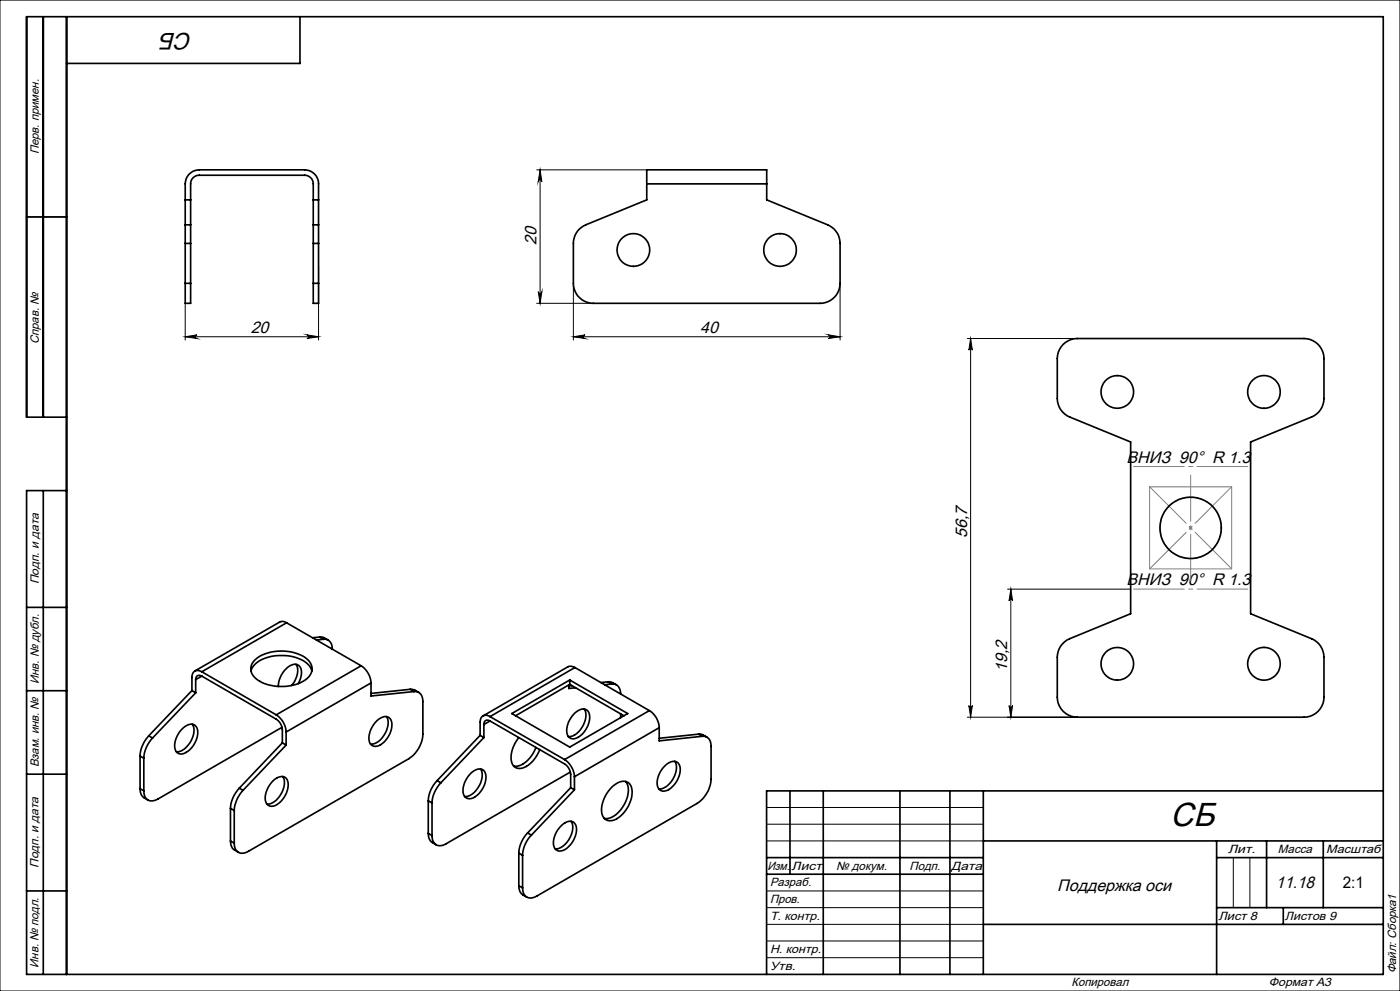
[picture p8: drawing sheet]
<svg xmlns="http://www.w3.org/2000/svg" width="420mm" height="297mm" viewBox="0 0 420 297" stroke-linecap="round" stroke-linejoin="round" font-family="sans-serif">
<g fill="none" stroke="#808080" stroke-width=".3">
<path d="M344.9 145.9h24.6v24.6h-24.6zM356.7 158.2h1M356.8 157.8l.7 .8M357.2 157.7v1M357.5 157.8l-.7 .8"/>
<circle cx="357.2" cy="158.2" r="9.2"/>
</g>
<g fill="none" stroke="#000" stroke-width=".3">
<path d="M0 0h420v297h-420zM161 50.9h33M162 50.9v40M162 50.9l.6 3.5a.55 .55 0 0 0-.6-.5 .55 .55 0 0 0-.5 .5zM8 65h12M95.6 79.8v22.1M55.6 90.9v11M161 90.9h17M161.5 87.4a.55 .55 0 0 0 .5 .5 .55 .55 0 0 0 .6-.5l-.6 3.5zM172 84.9v17M252 84.9v17M55.6 100.9l3.5-.5a.55 .55 0 0 0-.5 .5 .55 .55 0 0 0 .5 .6z"/>
<path d="M55.6 100.9h40M92.1 100.4l3.5 .5-3.5 .6a.55 .55 0 0 0 .5-.6 .55 .55 0 0 0-.5-.5zM172 100.9l3.5-.5a.55 .55 0 0 0-.5 .5 .55 .55 0 0 0 .5 .6zM172 100.9h80M248.5 100.4l3.5 .5-3.5 .6a.55 .55 0 0 0 .5-.6 .55 .55 0 0 0-.5-.5zM290.2 101.5h33M291.2 101.5l.5 3.4a.53 .53 0 0 0-.5-.5 .53 .53 0 0 0-.5 .5zM291.2 101.5v113.4M302.3 176.6h36.9M303.2 176.6l.6 3.5a.53 .53 0 0 0-.6-.5 .53 .53 0 0 0-.5 .5zM303.2 176.6v38.3M290.2 214.9h33"/>
<path d="M290.7 211.5a.53 .53 0 0 0 .5 .5 .53 .53 0 0 0 .5-.5l-.5 3.4zM302.7 211.5a.53 .53 0 0 0 .5 .5 .53 .53 0 0 0 .6-.5l-.6 3.4zM230 242h65M230 247h65M230 252h65M370 257v15M375 257v15M230 267h65M230 272h65M230 277h65M230 282h65M230 287h65"/>
</g>
<g fill="none" stroke="#000" stroke-width=".5">
<path d="M13 5v120M20 5v287M90 5v14h-70M55.6 59.9h1.6M94 59.9h1.6M194 55.1v4.8l-18.2 7.5a6 6 0 0 0-3.8 5.6v11.9a6 6 0 0 0 6 6h68a6 6 0 0 0 6-6v-11.9a6 6 0 0 0-3.7-5.6l-18.3-7.5v-4.8M194 55.1v-4.2h36v4.2M194 55.1h36M8 65h12M55.6 67.4v5.6M55.6 67.4v-12.3a4.2 4.2 0 0 1 4.2-4.2h31.6a4.2 4.2 0 0 1 4.2 4.2v12.3M55.6 73h1.6"/>
<path d="M55.6 67.4h1.6M55.6 73v11.9M57.2 67.4v5.6M57.2 67.4v-12.3a2.53 2.53 0 0 1 2.6-2.6h31.6a2.59 2.59 0 0 1 2.6 2.6v12.3M57.2 73v11.9M94 67.4v5.6M94 73v11.9M94 73h1.6M94 67.4h1.6M95.6 67.4v5.6M95.6 73v11.9M55.6 84.9v6h1.6v-6"/>
<path d="M55.6 84.9h1.6M94 84.9v6h1.6v-6M94 84.9h1.6M318.9 103.2a6.1 6.1 0 0 1 4.3-1.7h68a6 6 0 0 1 6 6v11.9a6 6 0 0 1-3.7 5.6l-18.3 7.5v51.4l18.3 7.5a6 6 0 0 1 3.7 5.6v11.9a6 6 0 0 1-6 6h-68a6 6 0 0 1-6-6v-11.9a6 6 0 0 1 3.7-5.6l18.3-7.5v-51.4l-18.3-7.5a6 6 0 0 1-3.7-5.6v-11.9a5.9 5.9 0 0 1 1.7-4.3zM20 125h-12v-120h407v287h-407v-145h12M13 147v145M8 182h12M76.2 198a13.2 13.2 0 0 1 14-1.7 4.3 4.3 0 0 1 3.1 5.5 9.5 9.5 0 0 1-8.4 3.9 10.8 10.8 0 0 1-9.1-3.4 3.4 3.4 0 0 1 .4-4.3zM86 186.7l-.9-.4-1.2 .1-25.5 14.7M86 186.7l-25.5 14.6M86 186.7l22.3 12.8M88.8 199.1a5.8 5.8 0 0 1-1.3 6.4"/>
<path d="M95.9 190.9l1 .1 1.6 .8M95.9 190.9l1.1 .7M95.9 190.9l-2.1 .2M97 191.6a2.48 2.48 0 0 1 2.7 3M97 191.6l-2.1 .2M108.3 199.5a6.7 6.7 0 0 1 3 5.2M108.3 199.5l-25.4 14.7M8 207h12M54.4 218.7a3.4 3.4 0 0 1 4.1-1.3 4.3 4.3 0 0 1 0 5.2 5.3 5.3 0 0 1-4.5 3.4 2.39 2.39 0 0 1-1.6-3.1l.8-2.5zM57.6 207l1.1 .6M57.6 207l-13 13.5M57.7 217.1a6 6 0 0 1-2 7l-1.5 1-1.3 .2"/>
<path d="M58.7 203.7v3.9M58.7 207.6l-12.9 13.6M60.5 202.6l22.4 12.9a4 4 0 0 1 1.8 3.2v3.9M60.5 202.6a1.13 1.13 0 0 0-1.3-.1 1.13 1.13 0 0 0-.5 1.2M60.5 201.3a1.8 1.8 0 0 0-2.1-.2 1.8 1.8 0 0 0-.8 2v3.9M60.5 201.3l22.4 12.9M60.5 202.6l-1.8 1.1M75.3 201.1a6.5 6.5 0 0 1 5-4.1 13.4 13.4 0 0 1 11.8 1.9l.9 .9 .6 1.3M82.9 214.2a6.4 6.4 0 0 1 2.9 5.2M84.6 218l-37.2 21.5a2.57 2.57 0 0 1-3 .3 2.57 2.57 0 0 1-1.3-2.8M85.8 219.4v3.9M89.5 204.9a5 5 0 0 0 .4-5.2 2.57 2.57 0 0 0-3.9 .6 7.7 7.7 0 0 0-2.5 5.4"/>
<path d="M111.3 204.7l-25.5 14.7M111.3 204.7v3.9l12.9-1.3M113.1 215.9a2.75 2.75 0 0 1 4-.5 6.1 6.1 0 0 1-2 7.1 2.75 2.75 0 0 1-3.9 .6 6.1 6.1 0 0 1 1.9-7.2zM116 214.8a6.2 6.2 0 0 1-2 7.1l-1.5 .9-1.3 .2M123.1 206.6l.9 .1 1.6 .8M123.1 206.6l1.1 .7M123.1 206.6l-11.8 1.2M124.2 207.3a2.48 2.48 0 0 1 2.7 3v9.7a9.4 9.4 0 0 1-4.3 7.4l-48.1 27.7a2.59 2.59 0 0 1-3 .3 2.59 2.59 0 0 1-1.2-2.7M145.2 217.1v3.9M147 216.1l22.4 12.8a4 4 0 0 1 1.8 3.2v4M147 216.1a1.11 1.11 0 0 0-1.3-.2 1.11 1.11 0 0 0-.5 1.2M147 214.8a1.81 1.81 0 0 0-2.1-.2 1.81 1.81 0 0 0-.9 1.9v3.9"/>
<path d="M147 214.8l22.4 12.8M147 216.1l-1.8 1M153.5 213.9l17.4-10.1 17.4 10.1-17.4 10zM170.6 205.3v1l2-.2M170.9 203.8v1.3M170.9 205.1l16.3 9.4M170.9 205.1l-16.2 9.4M171.5 205.5l-.9 .1M172.5 213.7a2.75 2.75 0 0 1 3.9-.6 6.1 6.1 0 0 1-2 7.1 2.75 2.75 0 0 1-3.9 .6 6.1 6.1 0 0 1 2-7.1zM172.5 200.1l-.9-.4-1.2 .1-25.5 14.8M172.5 200.1l-25.5 14.7M172.5 200.1l22.3 12.9"/>
<path d="M175.3 212.5a6 6 0 0 1-2 7.1l-1.5 1-1.3 .2M182.4 204.3a3.7 3.7 0 0 1 2.5 .9M182.4 204.3l1.2 .7M182.4 204.3l-2.1 .3M183.6 205a2.48 2.48 0 0 1 2.6 3M183.6 205l-2.2 .2M186.2 213.9v1.2M194.8 213a6.3 6.3 0 0 1 3 5.1M194.8 213l-25.4 14.6M197.8 218.1l-25.5 14.7M197.8 218.1v3.9l12.9-1.3M8 232h12"/>
<path d="M42 236.4l.3 1.7a3.3 3.3 0 0 0 2.1 1.7M42 226.6l1.1 .7M42 236.4l1.1 .6M42 226.6v9.8M43.1 227.3v9.7M44.6 220.5a9.8 9.8 0 0 0-2.6 6.1M44.6 220.5l1.2 .7M45.8 221.2a9.6 9.6 0 0 0-2.7 6.1M71.8 236.2a9.4 9.4 0 0 0-2.7 6M71.8 236.2l1.1 .7M72.9 236.9a9.6 9.6 0 0 0-2.6 6M82 233.9a2.84 2.84 0 0 1 3.9-.6 6.1 6.1 0 0 1-1.9 7.1 2.71 2.71 0 0 1-3.9 .6 5.9 5.9 0 0 1 1.5-6.6z"/>
<path d="M84.7 222.6l1.1 .7M84.7 222.6l-12.9 13.6M84.8 232.7a6.2 6.2 0 0 1-1.9 7.1l-1.5 1-1.3 .2M85.8 223.3l-12.9 13.6M128.5 240l1.1 .7M128.5 240v9.8M131.1 234a9.4 9.4 0 0 0-2.6 6M131.1 234l1.2 .6M132.3 234.6a9.6 9.6 0 0 0-2.7 6.1M141.4 231.6a2.75 2.75 0 0 1 3.9-.5 6.1 6.1 0 0 1-2 7.1 2.75 2.75 0 0 1-3.9 .6 6.1 6.1 0 0 1 2-7.2zM144 220.4l1.2 .6M144 220.4l-12.9 13.6"/>
<path d="M144.2 230.5a6.2 6.2 0 0 1-2 7.1l-1.5 .9-1.3 .2M145.2 221l-12.9 13.6M155.6 221a8.4 8.4 0 0 0-1.8 8.1 2.75 2.75 0 0 0 4.1 .6 9.7 9.7 0 0 0 4-5.1M160.8 224a8.8 8.8 0 0 1-5.7 5.7l-1-.1M169.4 227.6a6.7 6.7 0 0 1 2.9 5.2M171.1 231.4l-37.3 21.5a2.57 2.57 0 0 1-3 .3 2.57 2.57 0 0 1-1.2-2.8M171.2 236.1l1.1 .6M171.2 236.1l-12.9 13.5M172.3 232.8v3.9M172.3 236.7l-12.9 13.6M183.7 235.8a4.2 4.2 0 0 1 4.6-1.3 4.8 4.8 0 0 1 .9 5.6 8.6 8.6 0 0 1-5.8 5.9 2.75 2.75 0 0 1-3-3.4 10.7 10.7 0 0 1 3.3-6.8zM187.7 234.2a6.2 6.2 0 0 1-.5 7 6.4 6.4 0 0 1-5.9 4.1"/>
<path d="M199.2 229.8a3.4 3.4 0 0 1 4-1.3 4.4 4.4 0 0 1 0 5.2 4.8 4.8 0 0 1-4.9 3.3 3.5 3.5 0 0 1-.6-4.8zM202.4 228.2a6.1 6.1 0 0 1-2 7.1l-1.4 .9-1.3 .2M209.6 220a3.2 3.2 0 0 1 2.5 .9M209.6 220l1.1 .7M209.6 220l-11.8 1.3M210.7 220.7a2.49 2.49 0 0 1 2.6 3v9.8a9.4 9.4 0 0 1-4.2 7.3l-48.1 27.8a2.59 2.59 0 0 1-3 .2 2.59 2.59 0 0 1-1.2-2.7M237 237v25M247 237v55M270 237v55M285 237v55M295 237v55M415 237h-185v55"/>
<path d="M69.1 252.1a3.2 3.2 0 0 0 2.4 3.3M69.1 242.2l1.2 .7M69.1 252.1l1.2 .6M69.1 242.2v9.9M70.3 242.9v9.8M128.5 249.8l.3 1.7a3.4 3.4 0 0 0 2 1.7M128.5 249.8l1.1 .6M129.6 240.7v9.7M155.6 255.7l1.2 .6M155.6 255.7v9.8M156.8 256.3v9.8M158.3 249.6a9.3 9.3 0 0 0-2.7 6.1"/>
<path d="M158.3 249.6l1.1 .7M159.4 250.3a9.4 9.4 0 0 0-2.6 6M168.1 247.8a3.4 3.4 0 0 1 4-1.4 4.4 4.4 0 0 1 0 5.3 4.8 4.8 0 0 1-4.9 3.2 3.5 3.5 0 0 1-.6-4.8zM171.3 246.1a6 6 0 0 1-2 7.1l-1.4 1-1.4 .2M230 257h65M295 252h120M365 252v40M365 257h50M380 252v20M397 252v20M8 267h12M155.6 265.5l.4 1.7a3.5 3.5 0 0 0 2 1.6"/>
<path d="M155.6 265.5l1.2 .6M230 262h65M295 277h120M365 272h50M385 272v5"/>
<circle cx="190" cy="74.9" r="4.9"/>
<circle cx="234" cy="74.9" r="4.9"/>
<circle cx="335.2" cy="117.5" r="4.9"/>
<circle cx="379.2" cy="117.5" r="4.9"/>
<circle cx="357.2" cy="158.2" r="9.2"/>
<circle cx="335.2" cy="198.9" r="4.9"/>
<circle cx="379.2" cy="198.9" r="4.9"/>
</g>
<path d="M357.2 174v-31.6" fill="none" stroke="#808080" stroke-width=".3" stroke-dasharray="15.2 1.3 1.3 1.3" stroke-dashoffset="1.3"/>
<path d="M344.9 145.9l24.6 24.6M369.5 145.9l-24.6 24.6" fill="none" stroke="#808080" stroke-width=".3" stroke-dasharray="15.2 1.3 1.3 1.3" stroke-dashoffset="-.2"/>
<path d="M339.2 139.8h36M375.2 176.6h-36" fill="none" stroke="#808080" stroke-width=".3" stroke-dasharray="15.2 1.3 1.3 1.3" stroke-dashoffset="-.9"/>
<g fill="#000">
<path d="M161.5 87.4a.55 .55 0 0 0 .5 .5 .55 .55 0 0 0 .6-.5l-.6 3.5zM162 50.9l.6 3.5a.55 .55 0 0 0-.6-.5 .55 .55 0 0 0-.5 .5z"/>
<path d="M55.6 100.9l3.5-.5a.55 .55 0 0 0-.5 .5 .55 .55 0 0 0 .5 .6zM92.1 100.4l3.5 .5-3.5 .6a.55 .55 0 0 0 .5-.6 .55 .55 0 0 0-.5-.5zM172 100.9l3.5-.5a.55 .55 0 0 0-.5 .5 .55 .55 0 0 0 .5 .6zM248.5 100.4l3.5 .5-3.5 .6a.55 .55 0 0 0 .5-.6 .55 .55 0 0 0-.5-.5z"/>
<path d="M303.2 176.6l.6 3.5a.53 .53 0 0 0-.6-.5 .53 .53 0 0 0-.5 .5zM302.7 211.5a.53 .53 0 0 0 .5 .5 .53 .53 0 0 0 .6-.5l-.6 3.4zM291.2 101.5l.5 3.4a.53 .53 0 0 0-.5-.5 .53 .53 0 0 0-.5 .5zM290.7 211.5a.53 .53 0 0 0 .5 .5 .53 .53 0 0 0 .5-.5l-.5 3.4z"/>
</g>
<text font-size="10" x="351.1" y="247.6">СБ</text>
<text font-size="7.1" x="57.8" y="9.8" transform="rotate(-180 57.8 9.8)">СБ</text>
<g font-size="5">
<text x="161" y="73.4" transform="rotate(-90 161 73.4)">20</text>
<text x="75.2" y="99.8">20</text>
<text x="210.1" y="99.8">40</text>
<text x="337.9" y="138.7">ВНИЗ 90° R 1.3</text>
<text x="290.1" y="161.2" transform="rotate(-90 290.1 161.2)">56,7</text>
<text x="337.9" y="175.5">ВНИЗ 90° R 1.3</text>
<text x="302.2" y="201.5" transform="rotate(-90 302.2 201.5)">19,2</text>
<text x="317.2" y="267.1">Поддержка оси</text>
<text x="382.8" y="266.1">11.18</text>
</g>
<text font-size="4.8" x="402.8" y="266.1">2:1</text>
<g font-size="3.6">
<text x="11.6" y="46.3" transform="rotate(-90 11.6 46.3)">Перв. примен.</text>
<text x="11.6" y="103.2" transform="rotate(-90 11.6 103.2)">Справ. №</text>
<text x="11.6" y="175.1" transform="rotate(-90 11.6 175.1)">Подп. и дата</text>
<text x="11.6" y="205" transform="rotate(-90 11.6 205)">Инв. № дубл.</text>
<text x="11.6" y="230" transform="rotate(-90 11.6 230)">Взам. инв. №</text>
<text x="368.4" y="255.6">Лит.</text>
<text x="383.4" y="255.6">Масса</text>
<text x="397.8" y="255.6">Масштаб</text>
<text x="11.6" y="260.1" transform="rotate(-90 11.6 260.1)">Подп. и дата</text>
<text x="230.2" y="260.6">Изм.</text>
<text x="237.5" y="260.6">Лист</text>
<text x="250.9" y="260.6">№ докум.</text>
<text x="272.9" y="260.6">Подп.</text>
<text x="285.4" y="260.6">Дата</text>
<text x="231" y="265.6">Разраб.</text>
<text x="231" y="275.6">Т. контр.</text>
<text x="231" y="270.6">Пров.</text>
<text x="365.5" y="275.6">Лист 8</text>
<text x="385.5" y="275.6">Листов 9</text>
<text x="231" y="285.6">Н. контр.</text>
<text x="11.6" y="290" transform="rotate(-90 11.6 290)">Инв. № подл.</text>
<text x="231" y="290.6">Утв.</text>
<text x="418.9" y="291.7" transform="rotate(-90 418.9 291.7)">Файл: Сборка1</text>
<text x="321.5" y="295.6">Копировал</text>
<text x="380.7" y="295.6">Формат А3</text>
</g>
</svg>
